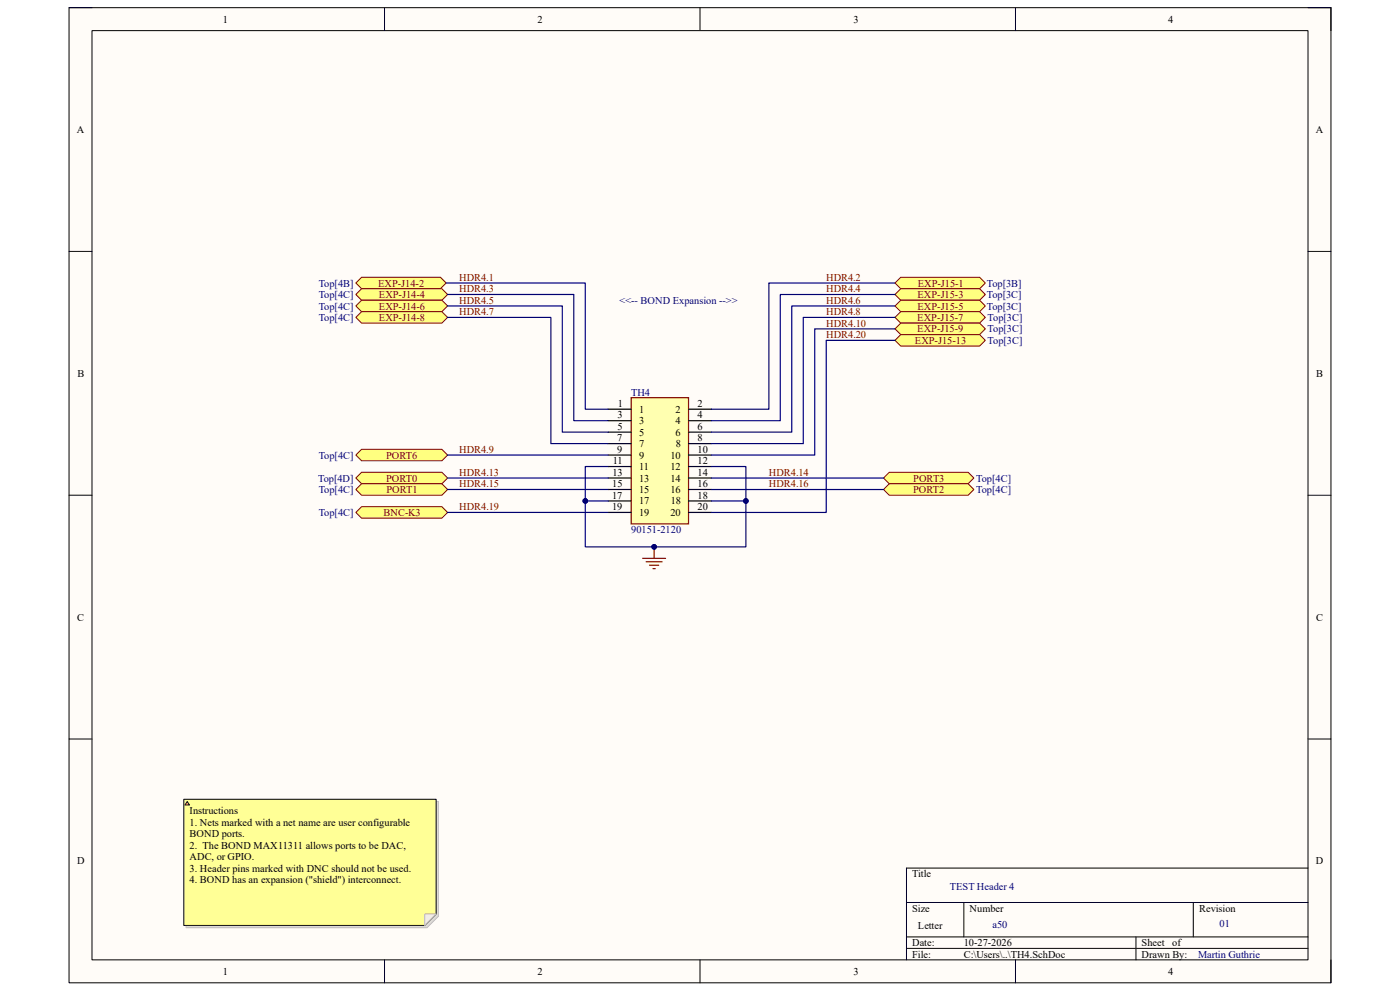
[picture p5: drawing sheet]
<svg xmlns="http://www.w3.org/2000/svg" width="297mm" height="210mm" viewBox="0 0 297 210" stroke-linecap="round" stroke-linejoin="round" font-family="sans-serif">
<path d="M14.6 1.6h267.8v206.9h-267.8z" fill-rule="evenodd" fill="#fffcf8"/>
<path d="M14.6 1.6h267.8v206.9h-267.8z" fill="none" stroke="#000" stroke-width=".21"/>
<path d="M19.5 6.5h258v197.1h-258z" fill-rule="evenodd" fill="#fffcf8"/>
<g fill="none" stroke="#000" stroke-width=".21">
<path d="M14.6 1.6h4.9M19.5 6.5h258v197.1h-258zM81.6 1.6v4.9M148.5 1.6v4.9M215.4 1.6v4.9M277.5 1.6h4.9v4.9M14.6 53.3h4.9M277.5 53.3h4.9M14.6 105.1h4.9M277.5 105.1h4.9M14.6 156.8h4.9M277.5 156.8h4.9"/>
<path d="M192.3 191.5h85.2M192.3 198.8h85.2M204.5 191.5v7.3M241 198.8v4.8M253.2 191.5v7.3M277.5 184.1h-85.2v19.5M81.6 203.6v4.9M148.5 203.6v4.9M192.3 201.2h85.2M215.4 203.6v4.9M282.4 203.6v4.9"/>
</g>
<path d="M75.5 60l1.2-1.2h16.7l1.3 1.2-1.3 1.3h-16.7z" fill-rule="evenodd" fill="#ffff80"/>
<path d="M75.5 60l1.2-1.2h16.7l1.3 1.2-1.3 1.3h-16.7z" fill="none" stroke="#800000" stroke-width=".21"/>
<path d="M76.7 61.3h17l1.3 1.2-1.3 1.2h-17l-1.2-1.2z" fill-rule="evenodd" fill="#ffff80"/>
<path d="M76.7 61.3h17l1.3 1.2-1.3 1.2h-17l-1.2-1.2z" fill="none" stroke="#800000" stroke-width=".21"/>
<path d="M75.5 64.9l1.2-1.2h17l1.3 1.2-1.3 1.2h-17z" fill-rule="evenodd" fill="#ffff80"/>
<path d="M75.5 64.9l1.2-1.2h17l1.3 1.2-1.3 1.2h-17z" fill="none" stroke="#800000" stroke-width=".21"/>
<path d="M75.5 67.3l1.2-1.2h17l1.3 1.2-1.3 1.2h-17z" fill-rule="evenodd" fill="#ffff80"/>
<path d="M75.5 67.3l1.2-1.2h17l1.3 1.2-1.3 1.2h-17z" fill="none" stroke="#800000" stroke-width=".21"/>
<path d="M75.5 101.4l1.2-1.2h17l1.3 1.2-1.3 1.2h-17z" fill-rule="evenodd" fill="#ffff80"/>
<path d="M75.5 101.4l1.2-1.2h17l1.3 1.2-1.3 1.2h-17z" fill="none" stroke="#800000" stroke-width=".21"/>
<path d="M76.7 102.6h17l1.3 1.2-1.3 1.3h-17l-1.2-1.3z" fill-rule="evenodd" fill="#ffff80"/>
<path d="M76.7 102.6h17l1.3 1.2-1.3 1.3h-17l-1.2-1.3z" fill="none" stroke="#800000" stroke-width=".21"/>
<path d="M75.5 108.7l1.2-1.2h17l1.3 1.2-1.3 1.2h-17z" fill-rule="evenodd" fill="#ffff80"/>
<path d="M75.5 108.7l1.2-1.2h17l1.3 1.2-1.3 1.2h-17z" fill="none" stroke="#800000" stroke-width=".21"/>
<path d="M191.1 58.8h16.7l1.2 1.2-1.2 1.3h-16.7l-1.2-1.3z" fill-rule="evenodd" fill="#ffff80"/>
<path d="M191.1 58.8h16.7l1.2 1.2-1.2 1.3h-16.7l-1.2-1.3z" fill="none" stroke="#800000" stroke-width=".21"/>
<path d="M191.1 61.3h16.7l1.2 1.2-1.2 1.2h-16.7l-1.2-1.2z" fill-rule="evenodd" fill="#ffff80"/>
<path d="M191.1 61.3h16.7l1.2 1.2-1.2 1.2h-16.7l-1.2-1.2z" fill="none" stroke="#800000" stroke-width=".21"/>
<path d="M191.1 63.7h16.7l1.2 1.2-1.2 1.2h-16.7l-1.2-1.2z" fill-rule="evenodd" fill="#ffff80"/>
<path d="M191.1 63.7h16.7l1.2 1.2-1.2 1.2h-16.7l-1.2-1.2z" fill="none" stroke="#800000" stroke-width=".21"/>
<path d="M191.1 66.1h16.7l1.2 1.2-1.2 1.2h-16.7l-1.2-1.2z" fill-rule="evenodd" fill="#ffff80"/>
<path d="M191.1 66.1h16.7l1.2 1.2-1.2 1.2h-16.7l-1.2-1.2z" fill="none" stroke="#800000" stroke-width=".21"/>
<path d="M191.1 68.5h16.7l1.2 1.3-1.2 1.2h-16.7l-1.2-1.2z" fill-rule="evenodd" fill="#ffff80"/>
<path d="M191.1 68.5h16.7l1.2 1.3-1.2 1.2h-16.7l-1.2-1.2z" fill="none" stroke="#800000" stroke-width=".21"/>
<path d="M188.7 100.2h16.7l1.2 1.2-1.2 1.2h-16.7l-1.3-1.2z" fill-rule="evenodd" fill="#ffff80"/>
<path d="M188.7 100.2h16.7l1.2 1.2-1.2 1.2h-16.7l-1.3-1.2z" fill="none" stroke="#800000" stroke-width=".21"/>
<path d="M188.7 102.6h16.7l1.2 1.2-1.2 1.3h-16.7l-1.3-1.3z" fill-rule="evenodd" fill="#ffff80"/>
<path d="M188.7 102.6h16.7l1.2 1.2-1.2 1.3h-16.7l-1.3-1.3z" fill="none" stroke="#800000" stroke-width=".21"/>
<path d="M191.1 71h16.7l1.2 1.2-1.2 1.2h-16.7l-1.2-1.2z" fill-rule="evenodd" fill="#ffff80"/>
<path d="M191.1 71h16.7l1.2 1.2-1.2 1.2h-16.7l-1.2-1.2z" fill="none" stroke="#800000" stroke-width=".21"/>
<path d="M75.5 96.5l1.2-1.2h17l1.3 1.2-1.3 1.3h-17z" fill-rule="evenodd" fill="#ffff80"/>
<path d="M75.5 96.5l1.2-1.2h17l1.3 1.2-1.3 1.3h-17z" fill="none" stroke="#800000" stroke-width=".21"/>
<path d="M133.9 84.4h12.2v26.7h-12.2z" fill-rule="evenodd" fill="#ffffb0"/>
<path d="M133.9 84.4h12.2v26.7h-12.2zM136.3 118.4h4.9M137.1 119.2h3.4M137.8 119.9h1.9M138.8 116v2.4M138.5 120.6h.5" fill="none" stroke="#800000" stroke-width=".25"/>
<g fill="none" stroke="#000" stroke-width=".25">
<path d="M129 86.8h4.9M129 89.2h4.9M129 91.7h4.9M129 94.1h4.9M129 96.5h4.9M129 99h4.9M146.1 86.8h4.8M146.1 89.2h4.8M146.1 91.7h4.8M146.1 94.1h4.8M146.1 96.5h4.8M146.1 99h4.8"/>
<path d="M129 101.4h4.9M129 103.8h4.9M129 106.3h4.9M129 108.7h4.9M146.1 101.4h4.8M146.1 103.8h4.8M146.1 106.3h4.8M146.1 108.7h4.8"/>
</g>
<circle cx="138.8" cy="116" r=".49" fill="#000080"/>
<circle cx="138.8" cy="116" r=".49" fill="none" stroke="#000080" stroke-width=".21"/>
<path d="M94.7 60h29.5v26.8h4.8M95 62.5h26.7v26.7h7.3M189.9 62.5h-24.4v26.7h-14.6M189.9 60h-26.8v26.8h-12.2M124.2 106.3h4.8M150.9 103.8h36.5" fill="none" stroke="#000080" stroke-width=".25"/>
<circle cx="124.2" cy="106.3" r=".49" fill="#000080"/>
<circle cx="124.2" cy="106.3" r=".49" fill="none" stroke="#000080" stroke-width=".21"/>
<path d="M150.9 99h7.3v7.3h-7.3" fill="none" stroke="#000080" stroke-width=".25"/>
<circle cx="158.2" cy="106.3" r=".49" fill="#000080"/>
<circle cx="158.2" cy="106.3" r=".49" fill="none" stroke="#000080" stroke-width=".21"/>
<path d="M95 64.9h24.3v26.8h9.7M189.9 64.9h-21.9v26.8h-17.1M189.9 67.3h-19.5v26.8h-19.5M189.9 69.8h-17.1v26.7h-21.9M95 96.5h34M129 99h-4.8v17h34v-9.7M95 101.4h34M95 103.8h34M95 108.7h34M150.9 101.4h36.5" fill="none" stroke="#000080" stroke-width=".25"/>
<circle cx="158.2" cy="106.3" r=".49" fill="#000080"/>
<circle cx="158.2" cy="106.3" r=".49" fill="none" stroke="#000080" stroke-width=".21"/>
<circle cx="138.8" cy="116" r=".49" fill="#000080"/>
<circle cx="138.8" cy="116" r=".49" fill="none" stroke="#000080" stroke-width=".21"/>
<circle cx="124.2" cy="106.3" r=".49" fill="#000080"/>
<circle cx="124.2" cy="106.3" r=".49" fill="none" stroke="#000080" stroke-width=".21"/>
<path d="M95 67.3h21.9v26.8h12.1M189.9 72.2h-14.6v36.5h-24.4" fill="none" stroke="#000080" stroke-width=".25"/>
<path d="M39.5 170h53.5v24.4l-2.4 2.4h-51.1z" fill-rule="evenodd" fill="#e0ddd7"/>
<path d="M39.5 170h53.5v24.4l-2.4 2.4h-51.1z" fill="none" stroke="#bfbdba" stroke-width=".21"/>
<path d="M39 169.6h53.5v24.3l-2.4 2.4h-51.1z" fill-rule="evenodd" fill="#ffff96"/>
<path d="M39 169.6h53.5v24.3l-2.4 2.4h-51.1z" fill="none" stroke="#000" stroke-width=".21"/>
<path d="M90.1 193.9h2.4l-2.4 2.4z" fill="#f2f0d8"/>
<path d="M90.1 193.9h2.4l-2.4 2.4z" fill="none" stroke="#bfbdba" stroke-width=".21"/>
<path d="M39.7 170l.5 .8h-1z" fill="#ffcc78"/>
<path d="M39.7 170l.5 .8h-1z" fill="none" stroke="#300" stroke-width=".21"/>
<g font-size="2.2">
<text x="47.3" y="4.8">1</text>
<text x="114" y="4.8">2</text>
<text x="181.1" y="4.8">3</text>
<text x="247.9" y="4.8">4</text>
<text x="16.3" y="28.2">A</text>
<text x="279.1" y="28.2">A</text>
<text x="16.4" y="79.9">B</text>
<text x="279.2" y="79.9">B</text>
<text x="131" y="88.8">3</text>
<text x="131.1" y="86.3">1</text>
<text x="135.6" y="87.5">1</text>
<text x="135.6" y="90">3</text>
<text x="143.3" y="87.5">2</text>
<text x="143.3" y="90">4</text>
<text x="148" y="86.3">2</text>
<text x="148" y="88.8">4</text>
<text x="130.9" y="93.6">7</text>
<text x="131" y="91.2">5</text>
<text x="135.6" y="92.4">5</text>
<text x="135.6" y="94.8">7</text>
<text x="143.3" y="92.4">6</text>
<text x="143.4" y="94.8">8</text>
<text x="148" y="91.2">6</text>
<text x="148" y="93.6">8</text>
<text x="129.9" y="100.9">13</text>
<text x="130" y="98.5">11</text>
<text x="130.9" y="96.1">9</text>
<text x="135.6" y="97.3">9</text>
<text x="135.6" y="99.7">11</text>
<text x="142.2" y="97.3">10</text>
<text x="142.2" y="99.7">12</text>
<text x="148" y="96.1">10</text>
<text x="148" y="98.5">12</text>
<text x="148" y="100.9">14</text>
<text x="129.8" y="105.8">17</text>
<text x="129.9" y="103.4">15</text>
<text x="135.6" y="102.2">13</text>
<text x="135.6" y="104.6">15</text>
<text x="135.6" y="107">17</text>
<text x="142.2" y="102.2">14</text>
<text x="142.2" y="104.6">16</text>
<text x="142.3" y="107">18</text>
<text x="148" y="103.4">16</text>
<text x="148" y="105.8">18</text>
<text x="129.8" y="108.2">19</text>
<text x="135.6" y="109.4">19</text>
<text x="142.2" y="109.4">20</text>
<text x="148" y="108.2">20</text>
<text x="16.4" y="131.7">C</text>
<text x="279.2" y="131.7">C</text>
<text x="40.2" y="172.7">Instructions</text>
<text x="40.2" y="175.2">1. Nets marked with a net name are user configurable</text>
<text x="40.2" y="177.6">BOND ports.</text>
<text x="16.3" y="183.4">D</text>
<text x="40.2" y="180">2. The BOND MAX11311 allows ports to be DAC,</text>
<text x="40.2" y="182.5">ADC, or GPIO.</text>
<text x="40.2" y="184.9">3. Header pins marked with DNC should not be used.</text>
<text x="279.2" y="183.4">D</text>
<text x="40.2" y="187.3">4. BOND has an expansion (&quot;shield&quot;) interconnect.</text>
<text x="193.5" y="186.1">Title</text>
<text x="193.5" y="193.4">Size</text>
<text x="194.7" y="197.1">Letter</text>
<text x="205.7" y="193.4">Number</text>
<text x="254.4" y="193.4">Revision</text>
<text x="193.5" y="200.7">Date:</text>
<text x="193.5" y="203.2">File:</text>
<text x="204.5" y="200.7">10-27-2026</text>
<text x="204.5" y="203.2">C:\Users\..\TH4.SchDoc</text>
<text x="242.2" y="200.7">Sheet</text>
<text x="242.2" y="203.2">Drawn By:</text>
<text x="248.7" y="200.7">of</text>
<text x="47.3" y="206.8">1</text>
<text x="114" y="206.8">2</text>
<text x="181.1" y="206.8">3</text>
<text x="247.9" y="206.8">4</text>
</g>
<g font-size="2.2" fill="#800000">
<text x="97.4" y="59.6">HDR4.1</text>
<text x="175.3" y="59.6">HDR4.2</text>
<text x="80.2" y="60.8">EXP-J14-2</text>
<text x="80.4" y="63.2">EXP-J14-4</text>
<text x="80.4" y="65.7">EXP-J14-6</text>
<text x="97.4" y="62">HDR4.3</text>
<text x="97.4" y="64.4">HDR4.5</text>
<text x="175.3" y="62">HDR4.4</text>
<text x="175.3" y="64.4">HDR4.6</text>
<text x="194.6" y="63.2">EXP-J15-3</text>
<text x="194.6" y="65.7">EXP-J15-5</text>
<text x="194.7" y="60.8">EXP-J15-1</text>
<text x="80.4" y="68.1">EXP-J14-8</text>
<text x="97.4" y="66.8">HDR4.7</text>
<text x="175.3" y="66.8">HDR4.8</text>
<text x="175.3" y="69.3">HDR4.10</text>
<text x="175.3" y="71.7">HDR4.20</text>
<text x="194.6" y="68.1">EXP-J15-7</text>
<text x="194.6" y="70.5">EXP-J15-9</text>
<text x="194.1" y="72.9">EXP-J15-13</text>
<text x="81.9" y="97.3">PORT6</text>
<text x="97.4" y="96.1">HDR4.9</text>
<text x="97.4" y="100.9">HDR4.13</text>
<text x="163.1" y="100.9">HDR4.14</text>
<text x="81.9" y="102.2">PORT0</text>
<text x="82" y="104.6">PORT1</text>
<text x="97.4" y="103.4">HDR4.15</text>
<text x="163.1" y="103.4">HDR4.16</text>
<text x="193.7" y="104.6">PORT2</text>
<text x="193.8" y="102.2">PORT3</text>
<text x="81.4" y="109.4">BNC-K3</text>
<text x="97.4" y="108.2">HDR4.19</text>
</g>
<g font-size="2.2" fill="#000080">
<text x="67.6" y="60.8">Top[4B]</text>
<text x="67.6" y="63.2">Top[4C]</text>
<text x="67.6" y="65.7">Top[4C]</text>
<text x="131.4" y="64.4">&lt;&lt;-- BOND Expansion --&gt;&gt;</text>
<text x="209.3" y="60.8">Top[3B]</text>
<text x="209.3" y="63.2">Top[3C]</text>
<text x="209.3" y="65.7">Top[3C]</text>
<text x="67.6" y="68.1">Top[4C]</text>
<text x="209.5" y="68.1">Top[3C]</text>
<text x="209.5" y="70.5">Top[3C]</text>
<text x="209.5" y="72.9">Top[3C]</text>
<text x="133.9" y="83.9">TH4</text>
<text x="67.6" y="97.3">Top[4C]</text>
<text x="67.5" y="102.2">Top[4D]</text>
<text x="67.6" y="104.6">Top[4C]</text>
<text x="207.1" y="102.2">Top[4C]</text>
<text x="207.1" y="104.6">Top[4C]</text>
<text x="67.6" y="109.4">Top[4C]</text>
<text x="133.9" y="113.1">90151-2120</text>
<text x="201.5" y="188.8">TEST Header 4</text>
<text x="210.6" y="196.8">a50</text>
<text x="258.7" y="196.6">01</text>
<text x="254.2" y="203.2">Martin Guthrie</text>
</g>
</svg>
